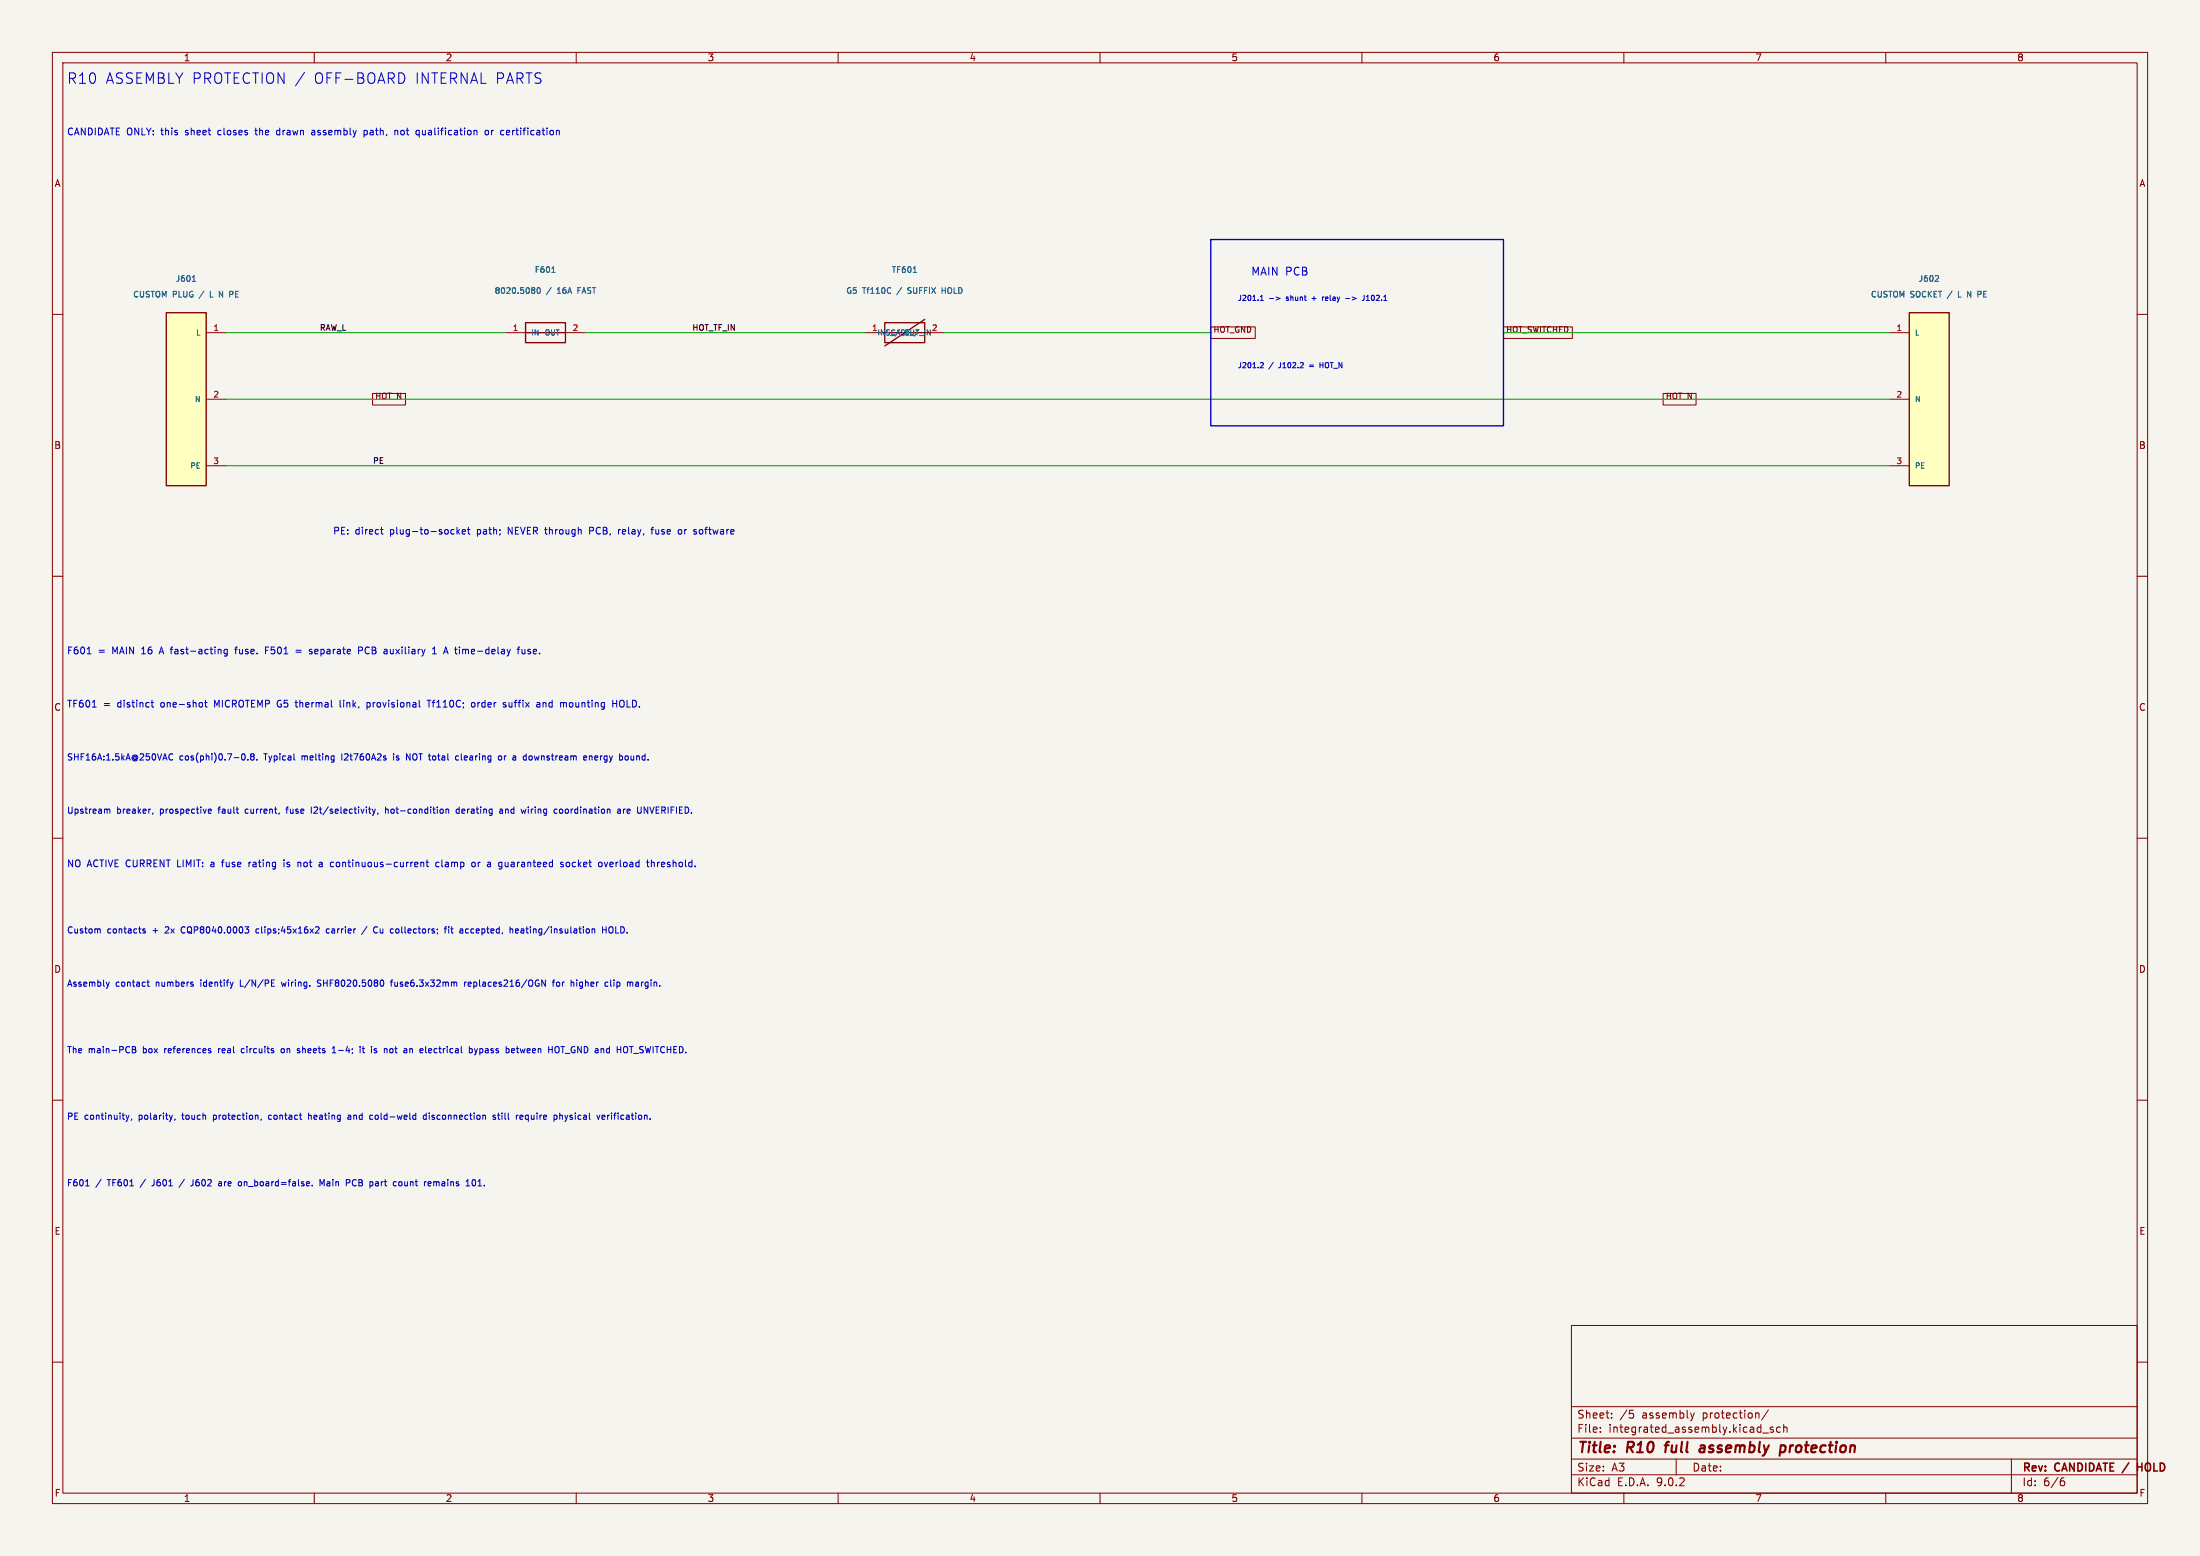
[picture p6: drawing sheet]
(kicad_sch (version 20250114) (generator "eeschema") (paper "A3") (title_block (title "R10 full assembly protection") (rev "CANDIDATE / HOLD")) (lib_symbols (symbol "IntegratedAssembly:Fuse_Main" (pin_names (offset 1)) (in_bom yes) (on_board no) (property "Reference" "J" (at 0 20.32 0) (effects (font (size 1.27 1.27)))) (property "Value" "Fuse_Main" (at 0 17.78 0) (effects (font (size 1.27 1.27)))) (symbol "Fuse_Main_0_1"(rectangle (start -3.81 1.905) (end 3.81 -1.905) (stroke (width .254) (type default)) (fill (type none))) (polyline (pts (xy -3.81 0) (xy 3.81 0)) (stroke (width .254) (type default)) (fill (type none))))(symbol "Fuse_Main_1_1"(pin passive line (at -7.62 0 0) (length 3.81) (name "IN" (effects (font (size 1 1)))) (number "1" (effects (font (size 1.1 1.1)))))(pin passive line (at 7.62 0 180) (length 3.81) (name "OUT" (effects (font (size 1 1)))) (number "2" (effects (font (size 1.1 1.1)))))))(symbol "IntegratedAssembly:Thermal_Link" (pin_names (offset 1)) (in_bom yes) (on_board no) (property "Reference" "J" (at 0 20.32 0) (effects (font (size 1.27 1.27)))) (property "Value" "Thermal_Link" (at 0 17.78 0) (effects (font (size 1.27 1.27)))) (symbol "Thermal_Link_0_1"(rectangle (start -3.81 1.905) (end 3.81 -1.905) (stroke (width .254) (type default)) (fill (type none))) (polyline (pts (xy -3.81 0) (xy 3.81 0)) (stroke (width .254) (type default)) (fill (type none)))(polyline (pts (xy -3.81 -2.54) (xy 3.81 2.54)) (stroke (width .254) (type default)) (fill (type none))))(symbol "Thermal_Link_1_1"(pin passive line (at -7.62 0 0) (length 3.81) (name "CASE / IN" (effects (font (size 1 1)))) (number "1" (effects (font (size 1.1 1.1)))))(pin passive line (at 7.62 0 180) (length 3.81) (name "INS / OUT" (effects (font (size 1 1)))) (number "2" (effects (font (size 1.1 1.1)))))))(symbol "IntegratedAssembly:Plug_Contacts" (pin_names (offset 1)) (in_bom yes) (on_board no) (property "Reference" "J" (at 0 20.32 0) (effects (font (size 1.27 1.27)))) (property "Value" "Plug_Contacts" (at 0 17.78 0) (effects (font (size 1.27 1.27)))) (symbol "Plug_Contacts_0_1"(rectangle (start -3.81 16.51) (end 3.81 -16.51) (stroke (width .254) (type default)) (fill (type background))))(symbol "Plug_Contacts_1_1"(pin passive line (at 7.62 12.7 180) (length 3.81) (name "L" (effects (font (size 1 1)))) (number "1" (effects (font (size 1.1 1.1)))))(pin passive line (at 7.62 0 180) (length 3.81) (name "N" (effects (font (size 1 1)))) (number "2" (effects (font (size 1.1 1.1)))))(pin passive line (at 7.62 -12.7 180) (length 3.81) (name "PE" (effects (font (size 1 1)))) (number "3" (effects (font (size 1.1 1.1)))))))(symbol "IntegratedAssembly:Socket_Contacts" (pin_names (offset 1)) (in_bom yes) (on_board no) (property "Reference" "J" (at 0 20.32 0) (effects (font (size 1.27 1.27)))) (property "Value" "Socket_Contacts" (at 0 17.78 0) (effects (font (size 1.27 1.27)))) (symbol "Socket_Contacts_0_1"(rectangle (start -3.81 16.51) (end 3.81 -16.51) (stroke (width .254) (type default)) (fill (type background))))(symbol "Socket_Contacts_1_1"(pin passive line (at -7.62 12.7 0) (length 3.81) (name "L" (effects (font (size 1 1)))) (number "1" (effects (font (size 1.1 1.1)))))(pin passive line (at -7.62 0 0) (length 3.81) (name "N" (effects (font (size 1 1)))) (number "2" (effects (font (size 1.1 1.1)))))(pin passive line (at -7.62 -12.7 0) (length 3.81) (name "PE" (effects (font (size 1 1)))) (number "3" (effects (font (size 1.1 1.1))))))))(symbol (lib_id "IntegratedAssembly:Plug_Contacts") (at 35.56 76.2 0) (unit 1) (in_bom yes) (on_board no)(property "Reference" "J601" (at 35.56 53.2 0) (effects (font (size 1.1 1.1))))(property "Value" "CUSTOM PLUG / L N PE" (at 35.56 56.2 0) (effects (font (size 1.1 1.1))))(property "Footprint" "" (at 35.56 76.2 0) (effects (font (size 1.1 1.1)) (hide yes)))(property "Datasheet" "" (at 35.56 76.2 0) (effects (font (size 1.1 1.1)) (hide yes)))(pin "1")(pin "2")(pin "3"))(symbol (lib_id "IntegratedAssembly:Fuse_Main") (at 104.14 63.5 0) (unit 1) (in_bom yes) (on_board no)(property "Reference" "F601" (at 104.14 51.5 0) (effects (font (size 1.1 1.1))))(property "Value" "8020.5080 / 16A FAST" (at 104.14 55.5 0) (effects (font (size 1.1 1.1))))(property "Footprint" "" (at 104.14 63.5 0) (effects (font (size 1.1 1.1)) (hide yes)))(property "Datasheet" "https://www.schurter.com/en/datasheet/typ_SHF_6.3x32.pdf" (at 104.14 63.5 0) (effects (font (size 1.1 1.1)) (hide yes)))(pin "1")(pin "2"))(symbol (lib_id "IntegratedAssembly:Thermal_Link") (at 172.72 63.5 0) (unit 1) (in_bom yes) (on_board no)(property "Reference" "TF601" (at 172.72 51.5 0) (effects (font (size 1.1 1.1))))(property "Value" "G5 Tf110C / SUFFIX HOLD" (at 172.72 55.5 0) (effects (font (size 1.1 1.1))))(property "Footprint" "" (at 172.72 63.5 0) (effects (font (size 1.1 1.1)) (hide yes)))(property "Datasheet" "https://www.sensience.com/wp-content/uploads/2022/12/Microtemp_Catalog.pdf" (at 172.72 63.5 0) (effects (font (size 1.1 1.1)) (hide yes)))(pin "1")(pin "2"))(symbol (lib_id "IntegratedAssembly:Socket_Contacts") (at 368.3 76.2 0) (unit 1) (in_bom yes) (on_board no)(property "Reference" "J602" (at 368.3 53.2 0) (effects (font (size 1.1 1.1))))(property "Value" "CUSTOM SOCKET / L N PE" (at 368.3 56.2 0) (effects (font (size 1.1 1.1))))(property "Footprint" "" (at 368.3 76.2 0) (effects (font (size 1.1 1.1)) (hide yes)))(property "Datasheet" "" (at 368.3 76.2 0) (effects (font (size 1.1 1.1)) (hide yes)))(pin "1")(pin "2")(pin "3"))(wire (pts (xy 43.18 63.5) (xy 96.52 63.5)) (stroke (width 0) (type default)))(label "RAW_L" (at 60.96 63.5 0) (effects (font (size 1.1 1.1)) (justify left bottom)))(wire (pts (xy 111.76 63.5) (xy 165.1 63.5)) (stroke (width 0) (type default)))(label "HOT_TF_IN" (at 132.08 63.5 0) (effects (font (size 1.1 1.1)) (justify left bottom)))(wire (pts (xy 180.34 63.5) (xy 231.14 63.5)) (stroke (width 0) (type default)))(global_label "HOT_GND" (shape passive) (at 231.14 63.5 0) (effects (font (size 1.1 1.1)) (justify left bottom)))(wire (pts (xy 287.02 63.5) (xy 360.68 63.5)) (stroke (width 0) (type default)))(global_label "HOT_SWITCHED" (shape passive) (at 287.02 63.5 0) (effects (font (size 1.1 1.1)) (justify left bottom)))(wire (pts (xy 43.18 76.2) (xy 360.68 76.2)) (stroke (width 0) (type default)))(global_label "HOT_N" (shape passive) (at 71.12 76.2 0) (effects (font (size 1.1 1.1)) (justify left bottom)))(global_label "HOT_N" (shape passive) (at 317.5 76.2 0) (effects (font (size 1.1 1.1)) (justify left bottom)))(wire (pts (xy 43.18 88.9) (xy 360.68 88.9)) (stroke (width 0) (type default)))(label "PE" (at 71.12 88.9 0) (effects (font (size 1.1 1.1)) (justify left bottom)))(polyline (pts (xy 231.14 45.72) (xy 287.02 45.72) (xy 287.02 81.28) (xy 231.14 81.28) (xy 231.14 45.72)) (stroke (width .254) (type default)) (fill (type none)))(text "R10 ASSEMBLY PROTECTION / OFF-BOARD INTERNAL PARTS" (at 12.7 15.24 0) (effects (font (size 2 2)) (justify left)))(text "CANDIDATE ONLY: this sheet closes the drawn assembly path, not qualification or certification" (at 12.7 25.4 0) (effects (font (size 1.3 1.3)) (justify left)))(text "MAIN PCB" (at 238.76 52.07 0) (effects (font (size 1.5 1.5)) (justify left)))(text "J201.1 -> shunt + relay -> J102.1" (at 236.22 57.15 0) (effects (font (size 1 1)) (justify left)))(text "J201.2 / J102.2 = HOT_N" (at 236.22 70 0) (effects (font (size 1 1)) (justify left)))(text "PE: direct plug-to-socket path; NEVER through PCB, relay, fuse or software" (at 63.5 101.6 0) (effects (font (size 1.3 1.3)) (justify left)))(text "F601 = MAIN 16 A fast-acting fuse. F501 = separate PCB auxiliary 1 A time-delay fuse." (at 12.7 124.46 0) (effects (font (size 1.3 1.3)) (justify left)))(text "TF601 = distinct one-shot MICROTEMP G5 thermal link, provisional Tf110C; order suffix and mounting HOLD." (at 12.7 134.62 0) (effects (font (size 1.3 1.3)) (justify left)))(text "SHF16A:1.5kA@250VAC cos(phi)0.7-0.8. Typical melting I2t760A2s is NOT total clearing or a downstream energy bound." (at 12.7 144.78 0) (effects (font (size 1.2 1.2)) (justify left)))(text "Upstream breaker, prospective fault current, fuse I2t/selectivity, hot-condition derating and wiring coordination are UNVERIFIED." (at 12.7 154.94 0) (effects (font (size 1.2 1.2)) (justify left)))(text "NO ACTIVE CURRENT LIMIT: a fuse rating is not a continuous-current clamp or a guaranteed socket overload threshold." (at 12.7 165.1 0) (effects (font (size 1.3 1.3)) (justify left)))(text "Custom contacts + 2x CQP8040.0003 clips;45x16x2 carrier / Cu collectors; fit accepted, heating/insulation HOLD." (at 12.7 177.8 0) (effects (font (size 1.2 1.2)) (justify left)))(text "Assembly contact numbers identify L/N/PE wiring. SHF8020.5080 fuse6.3x32mm replaces216/OGN for higher clip margin." (at 12.7 187.96 0) (effects (font (size 1.2 1.2)) (justify left)))(text "The main-PCB box references real circuits on sheets 1-4; it is not an electrical bypass between HOT_GND and HOT_SWITCHED." (at 12.7 200.66 0) (effects (font (size 1.2 1.2)) (justify left)))(text "PE continuity, polarity, touch protection, contact heating and cold-weld disconnection still require physical verification." (at 12.7 213.36 0) (effects (font (size 1.2 1.2)) (justify left)))(text "F601 / TF601 / J601 / J602 are on_board=false. Main PCB part count remains 101." (at 12.7 226.06 0) (effects (font (size 1.2 1.2)) (justify left))))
